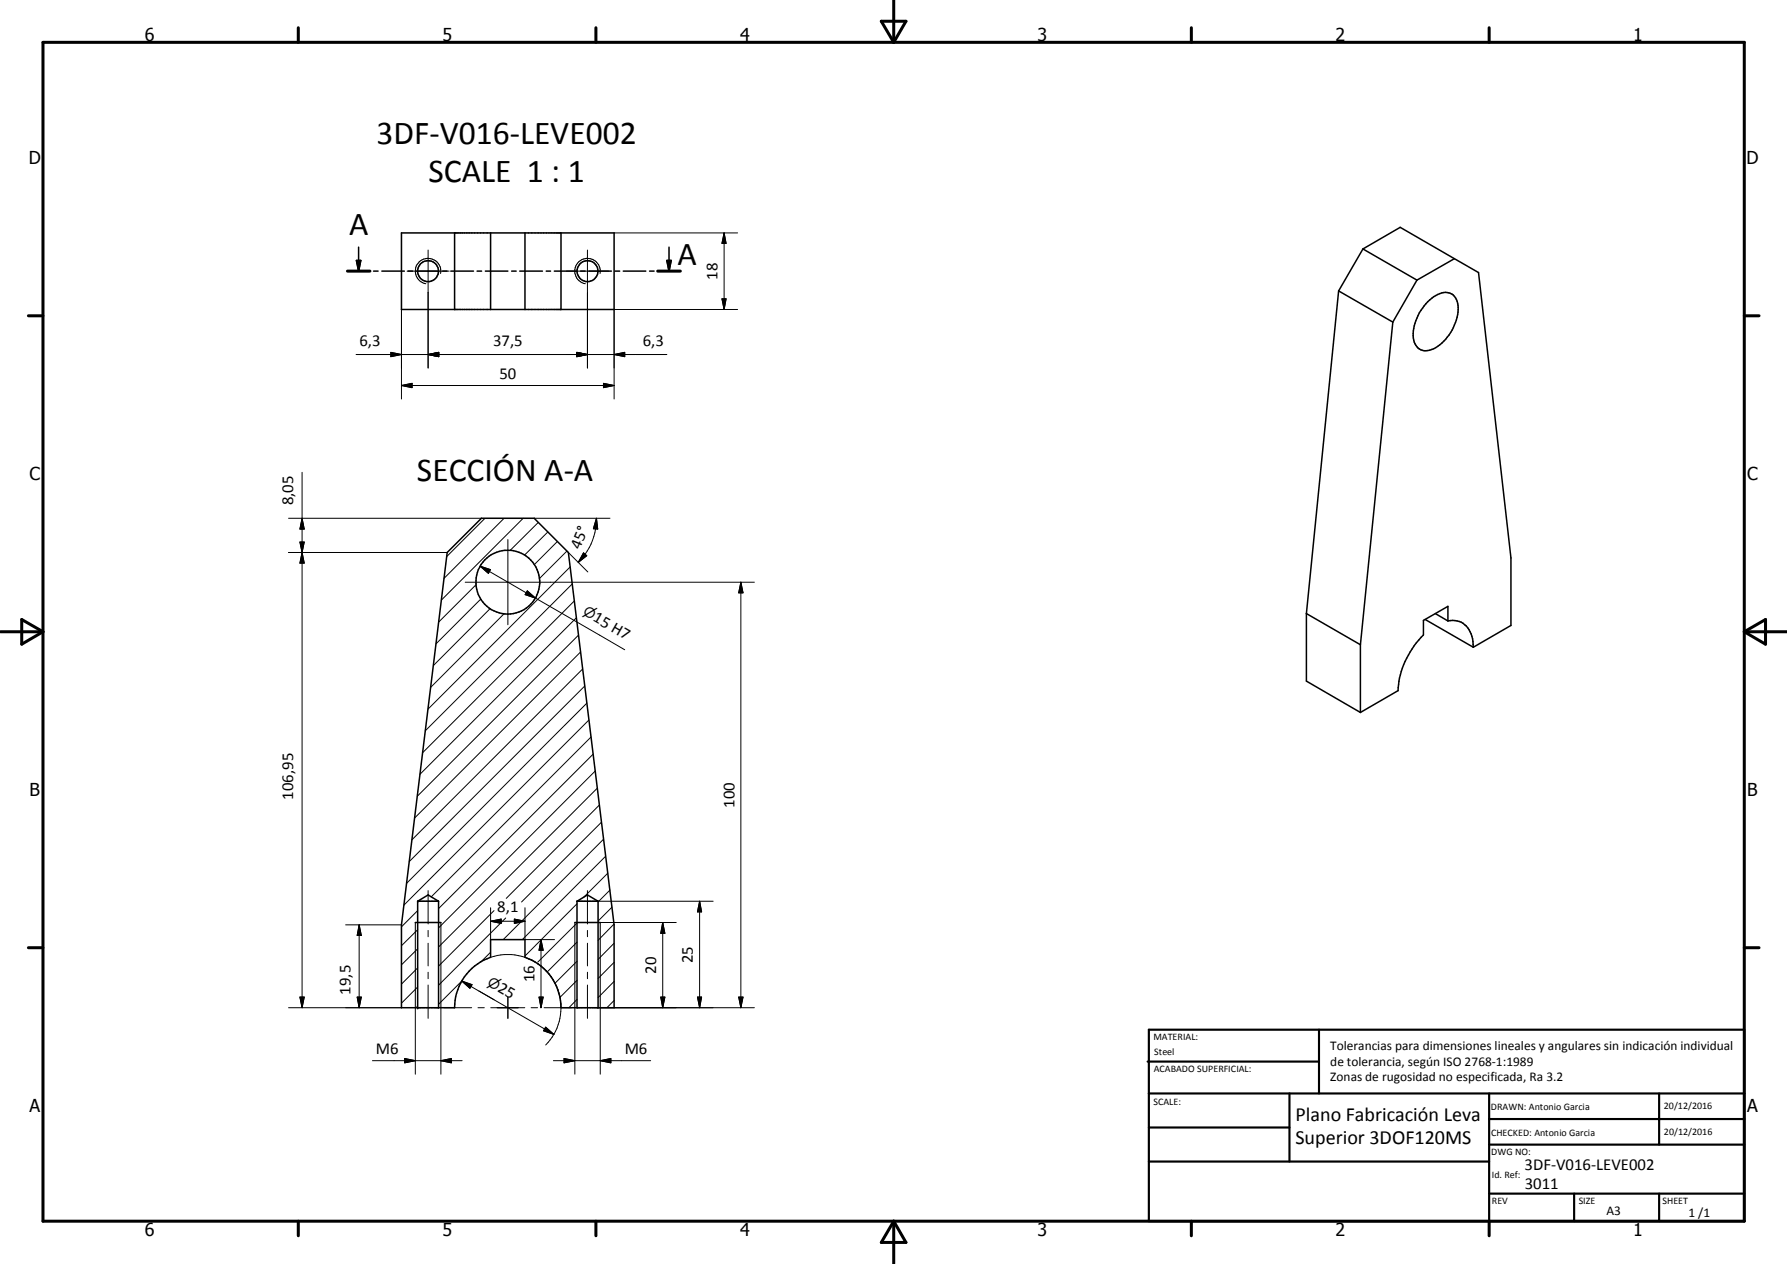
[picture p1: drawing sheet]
<svg xmlns="http://www.w3.org/2000/svg" width="420mm" height="297mm" viewBox="0 0 420 297" stroke-linecap="round" stroke-linejoin="round" font-family="sans-serif">
<g fill="none" stroke="#000" stroke-width=".35">
<path d="M84.3 58.1v5.6M94.4 54.7h50v18h-50zM106.9 54.7v18M115.3 54.7v18M123.4 54.7v18M131.9 54.7v18M157.3 58.1v5.6M320.5 58.5l8.7-5.1 12.8 7.4M320.5 58.5l12.7 7.3M320.5 58.5l-5.8 9.9M81.7 63.7h5.3M83.8 61.2h1l-.5 2.5z"/>
<path d="M87.8 63.7h1.1M89.8 63.7h5.3M96 63.7h1M97.9 63.7h5.3M104.1 63.7h1M106 63.7h5.3M112.2 63.7h1M114.1 63.7h5.3M120.3 63.7h1.1M122.2 63.7h5.3M128.4 63.7h1M130.3 63.7h5.3"/>
<path d="M136.5 63.7h1.1M138.5 63.7h5.3M144.6 63.7h1.1M146.5 63.7h5.3M152.7 63.7h1.1M154.6 63.7h5.4M156.8 61.2h1l-.5 2.5zM314.7 68.4l12.8 7.3M314.7 68.4l-7.5 75.8M327.5 75.7l-7.6 75.8M333.2 65.8l-5.7 9.9M335.7 70.9a5.5 5.5 0 0 1 5-2.1 3.8 3.8 0 0 1 2.1 4.6 11.2 11.2 0 0 1-6.6 8.9 3 3 0 0 1-3.9-3.4 11.6 11.6 0 0 1 3.4-8z"/>
<path d="M342 60.8l5.6 3.3 7.6 67v15.9l-8.8 5.1M342 60.8l-8.8 5M113.2 121.8h12.4l8 8 10.8 87.5v19.5h-12.5a12.6 12.6 0 0 0-8.5-11.8v-4.2h-8.1v4.2a12.5 12.5 0 0 0-8.4 11.8h-12.5v-19.5l10.7-87.5zM307.2 144.2v15.9l12.7 7.3M307.2 144.2l12.7 7.3M319.9 151.5v15.9M335.1 145.6l11.3 6.5M337.5 144.2l2.9 1.7M340.4 145.9a4.7 4.7 0 0 1 5.8 4.2l.2 2M340.4 145.9v-3.4l-5.7 3.3v3.4a19.6 19.6 0 0 0-6 13.1l-8.8 5.1M97.7 216.8h6M98.2 211.8v25"/>
<path d="M98.2 211.8l2.5-1.5 2.4 1.5M98.2 211.8h4.9M103.1 211.8v25M135.2 216.8h5.9M135.7 211.8v25M135.7 211.8l2.4-1.5 2.5 1.5M135.7 211.8h4.9M140.6 211.8v25"/>
<circle cx="100.6" cy="63.7" r="2.47"/>
<circle cx="138.1" cy="63.7" r="2.46"/>
<circle cx="119.4" cy="136.8" r="7.5"/>
</g>
<path d="M103.6 64.3a3 3 0 0 0-2.4-3.5 3 3 0 0 0-3.5 2.4 3 3 0 0 0 2.4 3.5M141.1 64.3a3 3 0 0 0-2.4-3.5 3 3 0 0 0-3.5 2.4 3 3 0 0 0 2.4 3.5M97.7 216.8v20M103.7 216.8v20M135.2 216.8v20M141.1 216.8v20" fill="none" stroke="#000" stroke-width=".25"/>
<g fill="#000">
<circle cx="98.2" cy="211.8" r=".18"/>
<circle cx="98.2" cy="236.8" r=".18"/>
</g>
<g fill="none" stroke="#000" stroke-width=".71">
<path d="M10.1 9.9h400v277.1h-400zM70.1 6.5v3.4M140.1 6.5v3.4M207.2 5h5.8l-2.9 4.9zM210.1 0v9.9M280.1 6.5v3.4M350.1 6.5v3.4M6.7 74.2h3.4M81.7 63.7h5.3M154.6 63.7h5.4M410.1 74.2h3.5M.1 148.5h10"/>
<path d="M5.1 145.6l5 2.9-5 2.9zM410.1 148.5h10M410.1 148.5l5-2.9v5.8zM6.7 222.7h3.4M410.1 222.7h3.5M70.1 287v3.4M140.1 287v3.4M210.1 287v10M210.1 287l2.9 5h-5.8zM280.1 287v3.4M350.1 287v3.4"/>
</g>
<g fill="none" stroke="#000" stroke-width=".51">
<path d="M269.8 249.5h40.3M270.1 242h140v45h-140zM270.1 257h140M303.2 257v16M310.1 242v15M350.1 257v30M390.1 257v12M270.1 265h33.1M270.1 273h80M350.1 269h60M350.1 263h60M350.1 280.5h60"/>
<path d="M370.1 280.5v6.5M390.1 280.5v6.5"/>
</g>
<g fill="#000">
<path d="M170.3 54.7l.4 2.5h-1zM83.8 61.2h1l-.5 2.5zM156.8 61.2h1l-.5 2.5zM169.7 70.2h1l-.4 2.5zM91.9 82.8l2.5 .5-2.5 .5zM94.4 90.6l2.5-.5v1zM100.7 83.3l2.5-.5v1zM135.6 82.8l2.5 .5-2.5 .5zM141.9 90.1l2.5 .5-2.5 .5zM144.4 83.3l2.5-.5v1zM70.5 127.4h1l-.5 2.4zM71 129.8l.5 2.5h-1z"/>
<path d="M71 121.8l.5 2.5h-1zM112.9 133.1l2.4 .8-.5 .8zM124 138.9l1.9 1.6-2.4-.8zM137.2 129.9l.8 .7-2 1.6zM140.2 121.8l.3 2.5-1-.1zM174.2 136.8l.5 2.5h-1zM84.4 217.3l.6 2.5h-1zM115.3 216.5l2.5-.5v1zM120.9 216l2.5 .5-2.5 .5zM155.8 216.8l.5 2.5h-.9zM164.5 211.8l.5 2.5h-1zM70.5 234.3h1l-.5 2.5z"/>
<path d="M84 234.3h1l-.6 2.5zM108.6 230.5l2.4 .9-.5 .8zM126.7 234.3h1l-.5 2.5zM127.2 220.8l.5 2.5h-1zM155.4 234.3h.9l-.5 2.5zM164 234.3h1l-.5 2.5zM173.7 234.3h1l-.5 2.5zM95.2 248.8l2.5 .5-2.5 .5zM103.7 249.3l2.4-.5v1zM128.3 241.4l1.9 1.7-2.4-.9zM132.6 248.8l2.6 .5-2.6 .5zM141.1 249.3l2.5-.5v1z"/>
</g>
<g fill="none" stroke="#000" stroke-width=".24">
<path d="M100.7 58.8v27.7M138.1 58.8v27.7M144.4 54.7h29M170.3 54.7l.4 2.5h-1zM170.3 54.7v18M94.4 72.7v21.1M95.7 63.7h9.9M133.2 63.7h9.9M169.7 70.2h1l-.4 2.5zM173.4 72.7h-29v21.1M83.7 83.3h73.1M91.9 82.8l2.5 .5-2.5 .5z"/>
<path d="M94.4 90.6l2.5-.5v1zM94.4 90.6h50M100.7 83.3l2.5-.5v1zM135.6 82.8l2.5 .5-2.5 .5zM141.9 90.1l2.5 .5-2.5 .5zM144.4 83.3l2.5-.5v1zM71 111v125.8M67.8 129.8h37.3M67.8 121.8h45.4M70.5 127.4h1l-.5 2.4zM71 129.8l.5 2.5h-1zM71 121.8l.5 2.5h-1z"/>
<path d="M109.4 136.8h68M111.9 137.4l-8.7 8.8M112.9 133.1l2.4 .8-.5 .8zM112.9 133.1l13 7.4M114 121.8l-9 9M118.5 121.8l-14.1 14.1M119.4 126.8v20M123 121.8l-19.3 19.3M124 138.9l1.9 1.6-2.4-.8zM125.6 121.8h17.8M126.6 122.8l-6.7 6.6M128.8 125l-5.5 5.4"/>
<path d="M131.1 127.3l-5.5 5.4M133.3 129.5l-6.5 6.5M133.6 129.8l4.6 4.6M134.1 133.2l-33.5 33.5M134.6 137.2l-34.6 34.5M137.2 129.9l.8 .7-2 1.6zM140.2 121.8l.3 2.5-1-.1zM140.2 121.8a14.5 14.5 0 0 1-4.2 10.4M174.2 136.8l.5 2.5h-1zM174.2 136.8v100M113.1 140.8l-10.6 10.5M115.3 143l-13.4 13.4"/>
<path d="M118.5 144.2l-17.3 17.3M125.9 140.5l21 12.2M135 141.2l-35.7 35.7M135.5 145.2l-36.8 36.8M136 149.2l-37.9 37.9M136.5 153.2l-39 39M137 157.2l-40.2 40.2M137.5 161.2l-41.3 41.3M138 165.2l-42.4 42.4M138.5 169.2l-43.6 43.5M139 173.2l-37.6 37.6M139.5 177.2l-36.4 36.3"/>
<path d="M139.9 181.2l-36.8 36.9M140.5 185.2l-37.4 37.3M140.9 189.2l-21.9 21.9M141.4 193.2l-18.8 18.8M141.9 197.2l-23.6 23.6M81.3 217.3h13.1M84.4 217.3l.6 2.5h-1zM84.4 217.3v19.5M98.2 218.5l-3.8 3.7M98.2 214l-3.8 3.8M100.7 209.3v7.8M100.7 218.7v1.4"/>
<path d="M115.3 216.5l2.5-.5v1zM115.3 216.5h8.1M115.3 213.3v7.5M116.2 214l-13.1 13M118.9 215.7l-15.8 15.8M120.9 216l2.5 .5-2.5 .5zM123.4 213.3v7.5h7M135.7 212.4l-12.3 12.3M135.7 216.9l-9.3 9.2M138.1 209.3v7.8M138.1 218.7v1.4M140.6 211.8h27.1"/>
<path d="M141.1 216.8h17.9M142.4 201.2l-19.6 19.6M142.9 205.2l-5.7 5.7M143.4 209.2l-2.8 2.8M143.9 213.2l-3.3 3.3M144.3 217.2l-3.7 3.8M155.8 216.8l.5 2.5h-.9zM155.8 216.8v20M164.5 211.8l.5 2.5h-1zM164.5 211.8v25M67.8 236.8h26.6M70.5 234.3h1l-.5 2.5z"/>
<path d="M84 234.3h1l-.6 2.5zM97.7 236.8v15.6M98.2 236.4l-.4 .4M98.2 231.9l-3.8 3.9M98.2 227.5l-3.8 3.8M98.2 223l-3.8 3.7M100.7 221.7v5.3M100.7 228.5v1.5M100.7 231.5v7.8M103.7 236.8v15.6M104.4 236.8h6.5M106.9 236.7l-.1 .1"/>
<path d="M108.6 230.5l2.4 .9-.5 .8zM108.6 230.5l21.6 12.6M108.6 230.5l-5.5 5.5M112.4 236.8h1.5M115.3 223.8l-2.2 2.3M115.3 225a12.5 12.5 0 0 1 10.5 1.1M115.4 236.8h8M119.4 234.3v5M124.9 236.8h1.5M126.4 226.5a12.6 12.6 0 0 1 5.5 10.2M126.7 234.3h1l-.5 2.5zM127.2 220.8l.5 2.5h-1z"/>
<path d="M127.2 220.8v16M127.9 236.8h6.5M131.9 236.9a12.2 12.2 0 0 1-3.6 8.7M135.2 236.8v15.6M135.7 234.9l-1.9 1.9M135.7 230.4l-4.1 4M135.7 225.9l-5.2 5.2M135.7 221.4l-7.1 7M138.1 221.7v5.3M138.1 228.5v1.5M138.1 231.5v7.8M140.6 236.8h36.8"/>
<path d="M141.1 236.8v15.6M144.4 235.1l-1.7 1.7M144.4 230.6l-3.8 3.8M144.4 226.1l-3.8 3.9M144.4 221.7l-3.8 3.8M155.4 234.3h.9l-.5 2.5zM164 234.3h1l-.5 2.5zM173.7 234.3h1l-.5 2.5zM87.6 249.3h21.1M95.2 248.8l2.5 .5-2.5 .5zM103.7 249.3l2.4-.5v1zM128.3 241.4l1.9 1.7-2.4-.9z"/>
<path d="M130.1 249.3h22.9M132.6 248.8l2.6 .5-2.6 .5zM141.1 249.3l2.5-.5v1z"/>
</g>
<g font-size="7.9">
<text x="88.6" y="33.9">3DF-V016-LEVE002</text>
<text x="100.8" y="42.8">SCALE 1 : 1</text>
<text x="82.1" y="55.2">A</text>
<text x="159.3" y="62.2">A</text>
<text x="98" y="113">SECCIÓN A-A</text>
</g>
<g font-size="4.7">
<text x="304.6" y="263.5">Plano Fabricación Leva</text>
<text x="304.6" y="268.9">Superior 3DOF120MS</text>
</g>
<g font-size="4.2">
<text x="34" y="9.6">6</text>
<text x="104" y="9.6">5</text>
<text x="174" y="9.6">4</text>
<text x="244" y="9.6">3</text>
<text x="314" y="9.6">2</text>
<text x="384" y="9.6">1</text>
<text x="6.8" y="38.7">D</text>
<text x="410.6" y="38.7">D</text>
<text x="7" y="112.9">C</text>
<text x="410.8" y="112.9">C</text>
<text x="7" y="187.1">B</text>
<text x="410.8" y="187.1">B</text>
<text x="7" y="261.4">A</text>
<text x="410.8" y="261.4">A</text>
<text x="34" y="290.4">6</text>
<text x="104" y="290.4">5</text>
<text x="174" y="290.4">4</text>
<text x="244" y="290.4">3</text>
<text x="314" y="290.4">2</text>
<text x="384" y="290.4">1</text>
</g>
<g font-size="3.9">
<text x="168.7" y="65.7" transform="rotate(-90 168.7 65.7)">18</text>
<text x="84.5" y="81.3">6,3</text>
<text x="115.9" y="81.3">37,5</text>
<text x="151.1" y="81.3">6,3</text>
<text x="117.4" y="89.1">50</text>
<text x="68.9" y="118.7" transform="rotate(-90 68.9 118.7)">8,05</text>
<text x="136.3" y="129.2" transform="rotate(-67 136.3 129.2)">45°</text>
<text x="139.3" y="145.8" transform="rotate(30 139.3 145.8)">15 H7</text>
<text x="68.9" y="187.9" transform="rotate(-90 68.9 187.9)">106,95</text>
<text x="172.7" y="189.8" transform="rotate(-90 172.7 189.8)">100</text>
<text x="116.9" y="214.4">8,1</text>
<text x="162.9" y="226.3" transform="rotate(-90 162.9 226.3)">25</text>
<text x="82.4" y="233.8" transform="rotate(-90 82.4 233.8)">19,5</text>
<text x="116.8" y="232.8" transform="rotate(30 116.8 232.8)">25</text>
<text x="125.7" y="230.8" transform="rotate(-90 125.7 230.8)">16</text>
<text x="154.3" y="228.8" transform="rotate(-90 154.3 228.8)">20</text>
<text x="88.4" y="247.7">M6</text>
<text x="146.9" y="247.7">M6</text>
<text x="358.5" y="275">3DF-V016-LEVE002</text>
<text x="358.5" y="279.4">3011</text>
</g>
<g font-size="3.3">
<text x="136.9" y="144.4" transform="rotate(30 136.9 144.4)">⌀</text>
<text x="114.4" y="231.4" transform="rotate(30 114.4 231.4)">⌀</text>
</g>
<g font-size="3.1">
<text x="312.7" y="246.8">Tolerancias para dimensiones lineales y angulares sin indicación individual</text>
<text x="312.7" y="250.4">de tolerancia, según ISO 2768-1:1989</text>
<text x="312.7" y="254">Zonas de rugosidad no especificada, Ra 3.2</text>
<text x="377.7" y="285.6">A3</text>
<text x="397" y="285.9">1 /1</text>
</g>
<g font-size="2.4">
<text x="271.2" y="244.4">MATERIAL:</text>
<text x="271.3" y="252">ACABADO SUPERFICIAL:</text>
<text x="271.4" y="247.9">Steel</text>
<text x="271.2" y="259.7">SCALE:</text>
<text x="350.6" y="260.9">DRAWN: Antonio Garcia</text>
<text x="391.2" y="260.6">20/12/2016</text>
<text x="350.6" y="267">CHECKED: Antonio Garcia</text>
<text x="391.2" y="266.7">20/12/2016</text>
<text x="350.6" y="271.4">DWG NO:</text>
<text x="350.8" y="276.9">Id. Ref:</text>
<text x="350.8" y="282.8">REV</text>
<text x="371.2" y="282.9">SIZE</text>
<text x="390.9" y="282.9">SHEET</text>
</g>
</svg>
